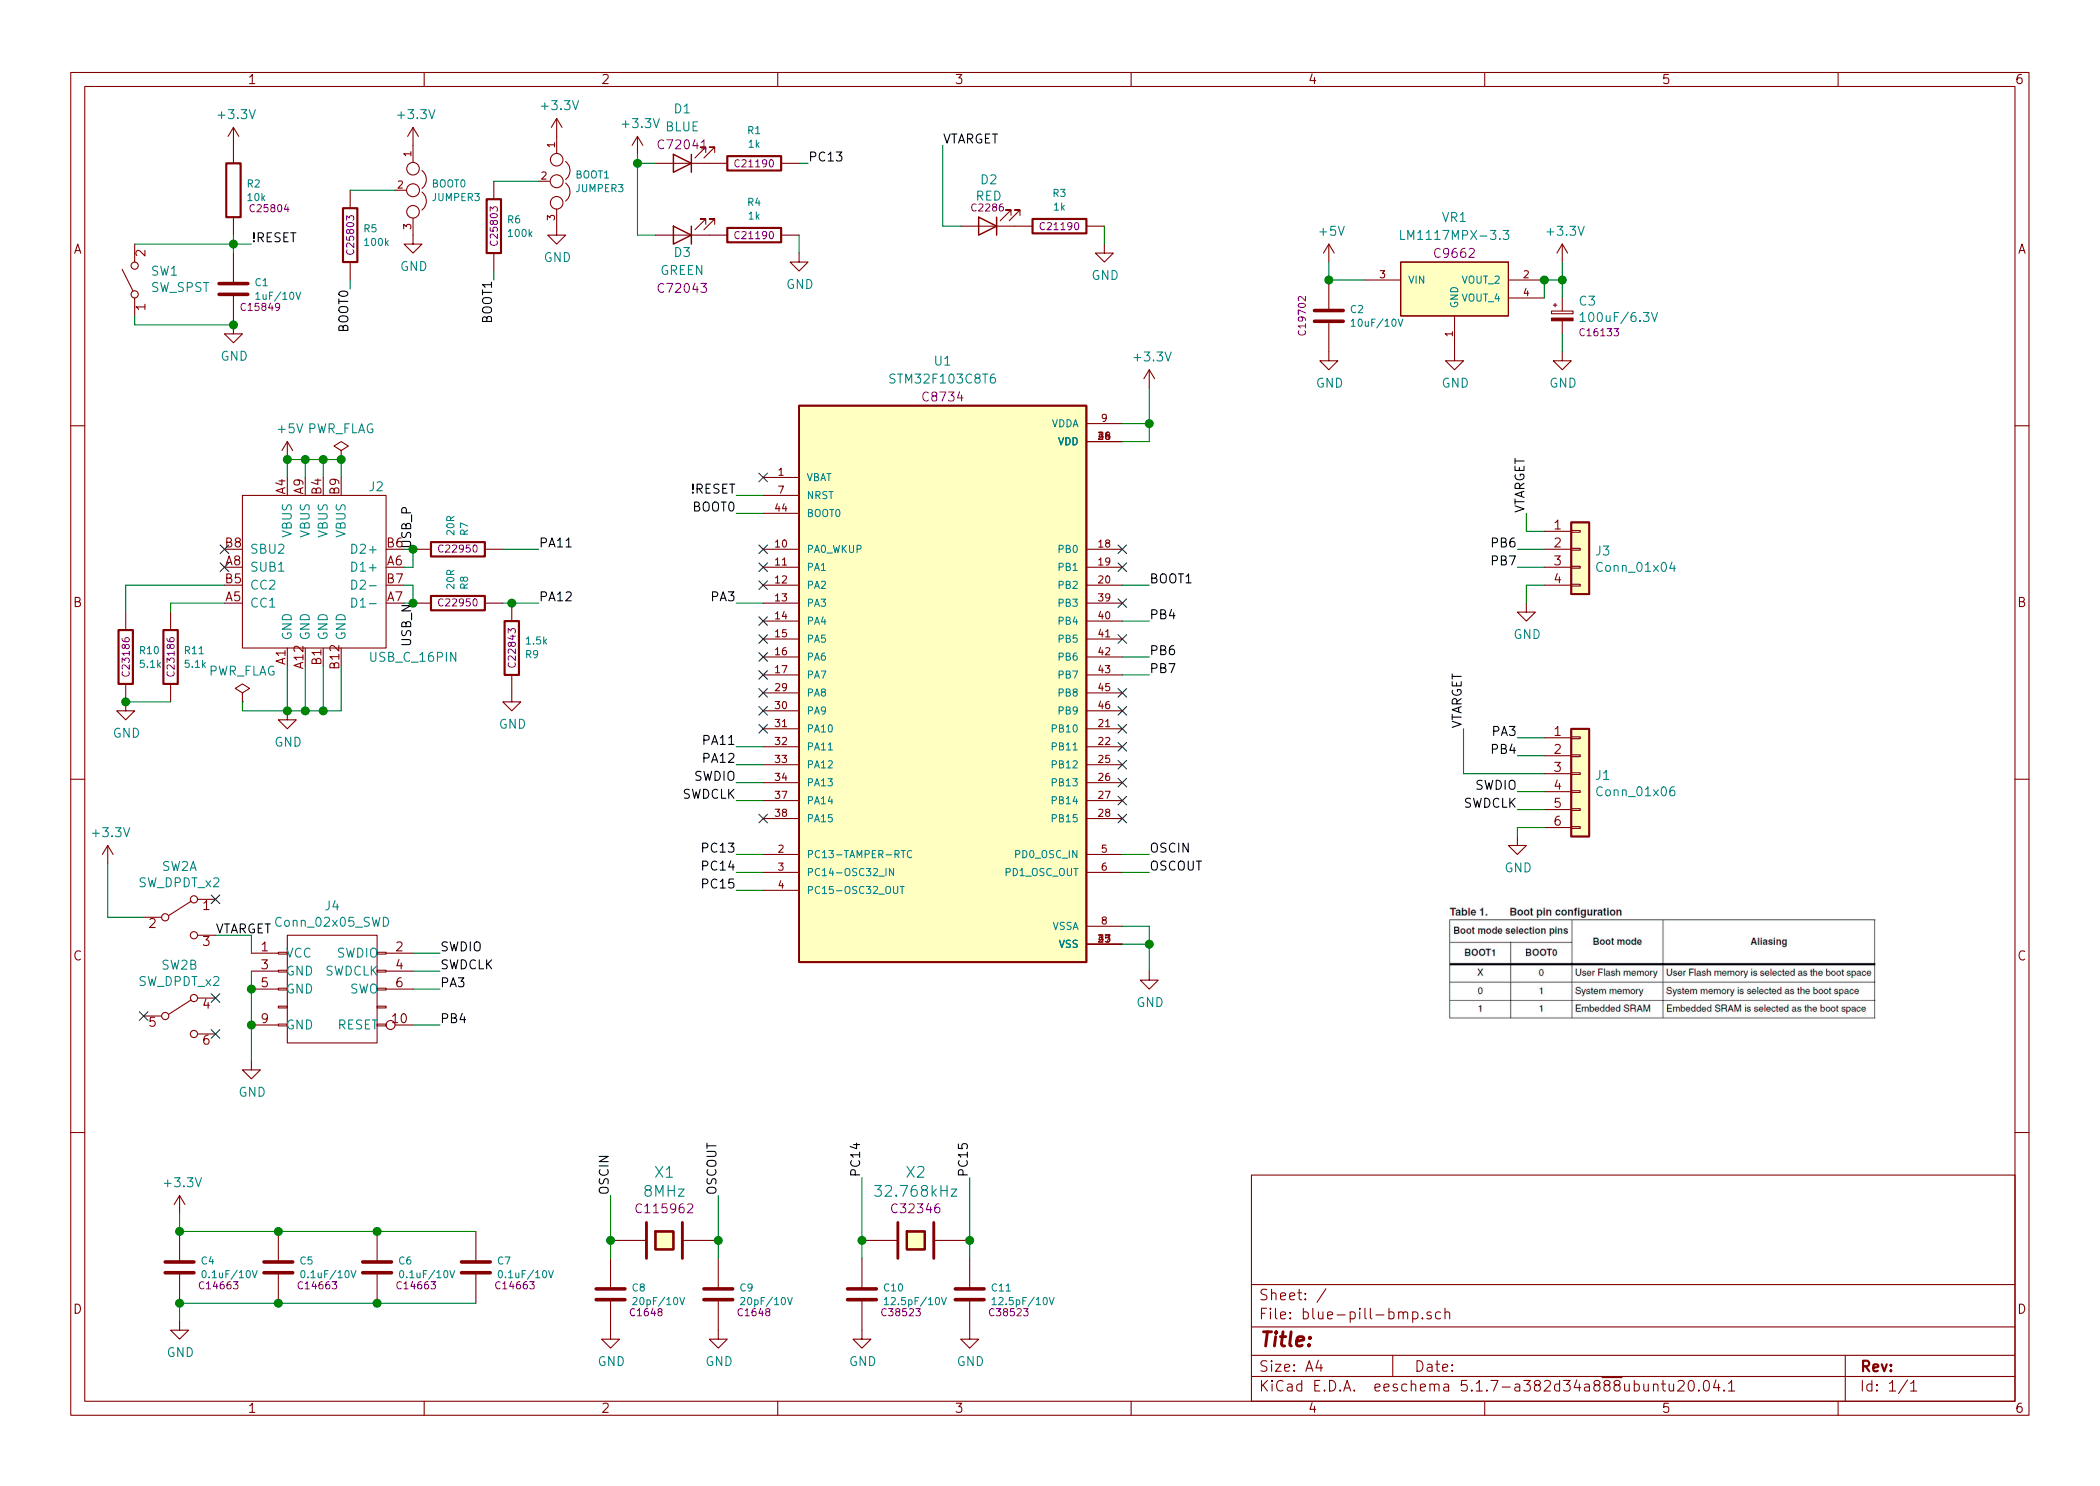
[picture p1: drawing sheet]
EESchema Schematic File Version 4
EELAYER 30 0
EELAYER END
$Descr A4 11693 8268
encoding utf-8
Sheet 1 1
Title ""
Date ""
Rev ""
Comp ""
Comment1 ""
Comment2 ""
Comment3 ""
Comment4 ""
$EndDescr
$Comp
L tom-passives:R R2
U 1 1
P 1300 1050
F 0 "R2" H 1371 1088 40  0000 L CNN
F 1 "10k" H 1371 1012 40  0000 L CNN
F 2 "tom-passives:R_0603_1608Metric" V 1230 1050 30  0001 C CNN
F 3 "" H 1300 1050 30  0001 C CNN
F 4 "C25804" H 1500 950 40  0000 C CNN "LCSC"
	1    1300 1050
	1    0    0    -1  
$EndComp
$Comp
L power:+3.3V #PWR0101
U 1 1
P 1300 800
F 0 "#PWR0101" H 1300 650 50  0001 C CNN
F 1 "+3.3V" H 1315 973 50  0000 C CNN
F 2 "" H 1300 800 50  0001 C CNN
F 3 "" H 1300 800 50  0001 C CNN
	1    1300 800 
	1    0    0    -1  
$EndComp
$Comp
L tom-passives:C C1
U 1 1
P 1300 1600
F 0 "C1" H 1415 1638 40  0000 L CNN
F 1 "1uF/10V" H 1415 1562 40  0000 L CNN
F 2 "tom-passives:C_0603_1608Metric" H 1415 1524 30  0001 L CNN
F 3 "" H 1300 1600 60  0001 C CNN
F 4 "C15849" H 1450 1500 40  0000 C CNN "LCSC"
	1    1300 1600
	1    0    0    -1  
$EndComp
$Comp
L power:GND #PWR0102
U 1 1
P 1300 1800
F 0 "#PWR0102" H 1300 1550 50  0001 C CNN
F 1 "GND" H 1305 1627 50  0000 C CNN
F 2 "" H 1300 1800 50  0001 C CNN
F 3 "" H 1300 1800 50  0001 C CNN
	1    1300 1800
	1    0    0    -1  
$EndComp
Wire Wire Line
	1300 1300 1300 1350
$Comp
L tom-mechanical:SW_SPST SW1
U 1 1
P 750 1550
F 0 "SW1" V 796 1462 50  0000 R CNN
F 1 "SW_SPST" V 705 1462 50  0000 R CNN
F 2 "tom-mechanical:SW_Push_1P1T_NO_CK_KMR2" H 750 1550 50  0001 C CNN
F 3 "~" H 750 1550 50  0001 C CNN
F 4 "DNP" H 750 1550 50  0001 C CNN "LCSC"
	1    750  1550
	0    -1   -1   0   
$EndComp
Wire Wire Line
	1300 1800 750  1800
Wire Wire Line
	750  1800 750  1750
Connection ~ 1300 1800
Wire Wire Line
	750  1350 1300 1350
Connection ~ 1300 1350
Wire Wire Line
	1300 1350 1300 1400
Wire Wire Line
	1300 1350 1400 1350
Text Label 1400 1350 0    50   ~ 0
!RESET
$Comp
L power:+3.3V #PWR0103
U 1 1
P 2300 800
F 0 "#PWR0103" H 2300 650 50  0001 C CNN
F 1 "+3.3V" H 2315 973 50  0000 C CNN
F 2 "" H 2300 800 50  0001 C CNN
F 3 "" H 2300 800 50  0001 C CNN
	1    2300 800 
	1    0    0    -1  
$EndComp
$Comp
L power:GND #PWR0104
U 1 1
P 2300 1300
F 0 "#PWR0104" H 2300 1050 50  0001 C CNN
F 1 "GND" H 2305 1127 50  0000 C CNN
F 2 "" H 2300 1300 50  0001 C CNN
F 3 "" H 2300 1300 50  0001 C CNN
	1    2300 1300
	1    0    0    -1  
$EndComp
$Comp
L tom-passives:R R5
U 1 1
P 1950 1300
F 0 "R5" H 2021 1338 40  0000 L CNN
F 1 "100k" H 2021 1262 40  0000 L CNN
F 2 "tom-passives:R_0603_1608Metric" V 1880 1300 30  0001 C CNN
F 3 "" H 1950 1300 30  0001 C CNN
F 4 "C25803" V 1950 1300 40  0000 C CNN "LCSC"
	1    1950 1300
	1    0    0    -1  
$EndComp
Wire Wire Line
	2200 1050 1950 1050
Wire Wire Line
	1950 1550 1950 1600
Text Label 1950 1600 3    50   ~ 0
BOOT0
Text Label 2750 1550 3    50   ~ 0
BOOT1
$Comp
L power:+3.3V #PWR0105
U 1 1
P 3550 850
F 0 "#PWR0105" H 3550 700 50  0001 C CNN
F 1 "+3.3V" H 3565 1023 50  0000 C CNN
F 2 "" H 3550 850 50  0001 C CNN
F 3 "" H 3550 850 50  0001 C CNN
	1    3550 850 
	1    0    0    -1  
$EndComp
$Comp
L tom-opto:LED D1
U 1 1
P 3800 900
F 0 "D1" H 3800 600 50  0000 C CNN
F 1 "BLUE" H 3800 700 50  0000 C CNN
F 2 "tom-opto:LED_0603_1608Metric" H 3800 900 50  0001 C CNN
F 3 "~" H 3800 900 50  0001 C CNN
F 4 "C72041" H 3800 800 50  0000 C CNN "LCSC"
	1    3800 900 
	-1   0    0    1   
$EndComp
$Comp
L tom-passives:R R1
U 1 1
P 4200 900
F 0 "R1" V 4015 900 40  0000 C CNN
F 1 "1k" V 4091 900 40  0000 C CNN
F 2 "tom-passives:R_0603_1608Metric" V 4130 900 30  0001 C CNN
F 3 "" H 4200 900 30  0001 C CNN
F 4 "C21190" V 4200 900 40  0000 C CNN "LCSC"
	1    4200 900 
	0    1    1    0   
$EndComp
Wire Wire Line
	3550 850  3550 900 
Wire Wire Line
	3550 900  3650 900 
$Comp
L tom-opto:LED D3
U 1 1
P 3800 1300
F 0 "D3" H 3800 1400 50  0000 C CNN
F 1 "GREEN" H 3800 1500 50  0000 C CNN
F 2 "tom-opto:LED_0603_1608Metric" H 3800 1300 50  0001 C CNN
F 3 "~" H 3800 1300 50  0001 C CNN
F 4 "C72043" H 3800 1600 50  0000 C CNN "LCSC"
	1    3800 1300
	-1   0    0    1   
$EndComp
$Comp
L tom-passives:R R4
U 1 1
P 4200 1300
F 0 "R4" V 4015 1300 40  0000 C CNN
F 1 "1k" V 4091 1300 40  0000 C CNN
F 2 "tom-passives:R_0603_1608Metric" V 4130 1300 30  0001 C CNN
F 3 "" H 4200 1300 30  0001 C CNN
F 4 "C21190" V 4200 1300 40  0000 C CNN "LCSC"
	1    4200 1300
	0    1    1    0   
$EndComp
Wire Wire Line
	3550 1300 3650 1300
Wire Wire Line
	3550 900  3550 1300
Connection ~ 3550 900 
$Comp
L power:GND #PWR0106
U 1 1
P 4450 1400
F 0 "#PWR0106" H 4450 1150 50  0001 C CNN
F 1 "GND" H 4455 1227 50  0000 C CNN
F 2 "" H 4450 1400 50  0001 C CNN
F 3 "" H 4450 1400 50  0001 C CNN
	1    4450 1400
	1    0    0    -1  
$EndComp
Wire Wire Line
	4450 1300 4450 1400
Wire Wire Line
	4450 900  4500 900 
Text Label 4500 900  0    50   ~ 0
PC13
$Comp
L tom-connectors:Conn_02x05_SWD J4
U 1 1
P 1850 5500
F 0 "J4" H 1850 5965 50  0000 C CNN
F 1 "Conn_02x05_SWD" H 1850 5874 50  0000 C CNN
F 2 "tom-connectors:PinHeader_2x05_P1.27mm_Vertical" H 1600 5500 50  0001 C CNN
F 3 "~" H 1600 5500 50  0001 C CNN
F 4 "DNP" H 1850 5500 50  0001 C CNN "LCSC"
	1    1850 5500
	1    0    0    -1  
$EndComp
Wire Wire Line
	2300 5700 2450 5700
$Comp
L power:GND #PWR0107
U 1 1
P 1400 5900
F 0 "#PWR0107" H 1400 5650 50  0001 C CNN
F 1 "GND" H 1405 5727 50  0000 C CNN
F 2 "" H 1400 5900 50  0001 C CNN
F 3 "" H 1400 5900 50  0001 C CNN
	1    1400 5900
	1    0    0    -1  
$EndComp
Wire Wire Line
	1400 5400 1400 5500
Connection ~ 1400 5500
Wire Wire Line
	1400 5500 1400 5700
Connection ~ 1400 5700
Wire Wire Line
	1400 5700 1400 5900
Wire Wire Line
	2300 5300 2450 5300
Wire Wire Line
	2300 5400 2450 5400
Text Label 2450 5300 0    50   ~ 0
SWDIO
Text Label 2450 5400 0    50   ~ 0
SWDCLK
$Comp
L tom-passives:C C4
U 1 1
P 1000 7050
F 0 "C4" H 1115 7088 40  0000 L CNN
F 1 "0.1uF/10V" H 1115 7012 40  0000 L CNN
F 2 "tom-passives:C_0603_1608Metric" H 1115 6974 30  0001 L CNN
F 3 "" H 1000 7050 60  0001 C CNN
F 4 "C14663" H 1100 6950 40  0000 L CNN "LCSC"
	1    1000 7050
	1    0    0    -1  
$EndComp
$Comp
L tom-passives:C C5
U 1 1
P 1550 7050
F 0 "C5" H 1665 7088 40  0000 L CNN
F 1 "0.1uF/10V" H 1665 7012 40  0000 L CNN
F 2 "tom-passives:C_0603_1608Metric" H 1665 6974 30  0001 L CNN
F 3 "" H 1550 7050 60  0001 C CNN
F 4 "C14663" H 1650 6950 40  0000 L CNN "LCSC"
	1    1550 7050
	1    0    0    -1  
$EndComp
$Comp
L tom-passives:C C6
U 1 1
P 2100 7050
F 0 "C6" H 2215 7088 40  0000 L CNN
F 1 "0.1uF/10V" H 2215 7012 40  0000 L CNN
F 2 "tom-passives:C_0603_1608Metric" H 2215 6974 30  0001 L CNN
F 3 "" H 2100 7050 60  0001 C CNN
F 4 "C14663" H 2200 6950 40  0000 L CNN "LCSC"
	1    2100 7050
	1    0    0    -1  
$EndComp
$Comp
L tom-passives:C C7
U 1 1
P 2650 7050
F 0 "C7" H 2765 7088 40  0000 L CNN
F 1 "0.1uF/10V" H 2765 7012 40  0000 L CNN
F 2 "tom-passives:C_0603_1608Metric" H 2765 6974 30  0001 L CNN
F 3 "" H 2650 7050 60  0001 C CNN
F 4 "C14663" H 2750 6950 40  0000 L CNN "LCSC"
	1    2650 7050
	1    0    0    -1  
$EndComp
$Comp
L power:+3.3V #PWR0108
U 1 1
P 600 4800
F 0 "#PWR0108" H 600 4650 50  0001 C CNN
F 1 "+3.3V" H 615 4973 50  0000 C CNN
F 2 "" H 600 4800 50  0001 C CNN
F 3 "" H 600 4800 50  0001 C CNN
	1    600  4800
	1    0    0    -1  
$EndComp
Wire Wire Line
	1400 5200 1400 5300
$Comp
L power:+3.3V #PWR0109
U 1 1
P 1000 6750
F 0 "#PWR0109" H 1000 6600 50  0001 C CNN
F 1 "+3.3V" H 1015 6923 50  0000 C CNN
F 2 "" H 1000 6750 50  0001 C CNN
F 3 "" H 1000 6750 50  0001 C CNN
	1    1000 6750
	1    0    0    -1  
$EndComp
$Comp
L power:GND #PWR0110
U 1 1
P 1000 7350
F 0 "#PWR0110" H 1000 7100 50  0001 C CNN
F 1 "GND" H 1005 7177 50  0000 C CNN
F 2 "" H 1000 7350 50  0001 C CNN
F 3 "" H 1000 7350 50  0001 C CNN
	1    1000 7350
	1    0    0    -1  
$EndComp
Wire Wire Line
	1000 6750 1000 6850
Wire Wire Line
	1000 7250 1000 7350
Wire Wire Line
	1000 6850 1550 6850
Connection ~ 1000 6850
Connection ~ 1550 6850
Wire Wire Line
	1550 6850 2100 6850
Connection ~ 2100 6850
Wire Wire Line
	2100 6850 2650 6850
Wire Wire Line
	2650 7250 2100 7250
Connection ~ 1000 7250
Connection ~ 1550 7250
Wire Wire Line
	1550 7250 1000 7250
Connection ~ 2100 7250
Wire Wire Line
	2100 7250 1550 7250
$Comp
L tom-passives:CRYSTAL X1
U 1 1
P 3700 6900
F 0 "X1" H 3700 7282 60  0000 C CNN
F 1 "8MHz" H 3700 7176 60  0000 C CNN
F 2 "tom-passives:Crystal_SMD_5032-2Pin_5.0x3.2mm" H 3700 7086 60  0001 C CNN
F 3 "" H 3700 6900 60  0001 C CNN
F 4 "C115962" H 3700 7078 50  0000 C CNN "LCSC"
	1    3700 6900
	1    0    0    -1  
$EndComp
$Comp
L tom-passives:C C8
U 1 1
P 3400 7200
F 0 "C8" H 3515 7238 40  0000 L CNN
F 1 "20pF/10V" H 3515 7162 40  0000 L CNN
F 2 "tom-passives:C_0603_1608Metric" H 3515 7124 30  0001 L CNN
F 3 "" H 3400 7200 60  0001 C CNN
F 4 "C1648" H 3500 7100 40  0000 L CNN "LCSC"
	1    3400 7200
	1    0    0    -1  
$EndComp
$Comp
L tom-passives:C C9
U 1 1
P 4000 7200
F 0 "C9" H 4115 7238 40  0000 L CNN
F 1 "20pF/10V" H 4115 7162 40  0000 L CNN
F 2 "tom-passives:C_0603_1608Metric" H 4115 7124 30  0001 L CNN
F 3 "" H 4000 7200 60  0001 C CNN
F 4 "C1648" H 4100 7100 40  0000 L CNN "LCSC"
	1    4000 7200
	1    0    0    -1  
$EndComp
$Comp
L power:GND #PWR0111
U 1 1
P 3400 7400
F 0 "#PWR0111" H 3400 7150 50  0001 C CNN
F 1 "GND" H 3405 7227 50  0000 C CNN
F 2 "" H 3400 7400 50  0001 C CNN
F 3 "" H 3400 7400 50  0001 C CNN
	1    3400 7400
	1    0    0    -1  
$EndComp
$Comp
L power:GND #PWR0112
U 1 1
P 4000 7400
F 0 "#PWR0112" H 4000 7150 50  0001 C CNN
F 1 "GND" H 4005 7227 50  0000 C CNN
F 2 "" H 4000 7400 50  0001 C CNN
F 3 "" H 4000 7400 50  0001 C CNN
	1    4000 7400
	1    0    0    -1  
$EndComp
Wire Wire Line
	3400 7000 3400 6900
Connection ~ 3400 6900
Wire Wire Line
	3400 6900 3400 6650
Wire Wire Line
	4000 7000 4000 6900
Connection ~ 4000 6900
Wire Wire Line
	4000 6900 4000 6650
Text Label 3400 6650 1    50   ~ 0
OSCIN
Text Label 4000 6650 1    50   ~ 0
OSCOUT
$Comp
L tom-passives:CRYSTAL X2
U 1 1
P 5100 6900
F 0 "X2" H 5100 7282 60  0000 C CNN
F 1 "32.768kHz" H 5100 7176 60  0000 C CNN
F 2 "tom-passives:Crystal_SMD_5032-2Pin_5.0x3.2mm" H 5100 7086 60  0001 C CNN
F 3 "" H 5100 6900 60  0001 C CNN
F 4 "C32346" H 5100 7078 50  0000 C CNN "LCSC"
	1    5100 6900
	1    0    0    -1  
$EndComp
$Comp
L tom-passives:C C10
U 1 1
P 4800 7200
F 0 "C10" H 4915 7238 40  0000 L CNN
F 1 "12.5pF/10V" H 4915 7162 40  0000 L CNN
F 2 "tom-passives:C_0603_1608Metric" H 4915 7124 30  0001 L CNN
F 3 "" H 4800 7200 60  0001 C CNN
F 4 "C38523" H 4900 7100 40  0000 L CNN "LCSC"
	1    4800 7200
	1    0    0    -1  
$EndComp
$Comp
L tom-passives:C C11
U 1 1
P 5400 7200
F 0 "C11" H 5515 7238 40  0000 L CNN
F 1 "12.5pF/10V" H 5515 7162 40  0000 L CNN
F 2 "tom-passives:C_0603_1608Metric" H 5515 7124 30  0001 L CNN
F 3 "" H 5400 7200 60  0001 C CNN
F 4 "C38523" H 5500 7100 40  0000 L CNN "LCSC"
	1    5400 7200
	1    0    0    -1  
$EndComp
$Comp
L power:GND #PWR0113
U 1 1
P 4800 7400
F 0 "#PWR0113" H 4800 7150 50  0001 C CNN
F 1 "GND" H 4805 7227 50  0000 C CNN
F 2 "" H 4800 7400 50  0001 C CNN
F 3 "" H 4800 7400 50  0001 C CNN
	1    4800 7400
	1    0    0    -1  
$EndComp
$Comp
L power:GND #PWR0114
U 1 1
P 5400 7400
F 0 "#PWR0114" H 5400 7150 50  0001 C CNN
F 1 "GND" H 5405 7227 50  0000 C CNN
F 2 "" H 5400 7400 50  0001 C CNN
F 3 "" H 5400 7400 50  0001 C CNN
	1    5400 7400
	1    0    0    -1  
$EndComp
Wire Wire Line
	4800 7000 4800 6900
Connection ~ 4800 6900
Wire Wire Line
	4800 6900 4800 6550
Wire Wire Line
	5400 7000 5400 6900
Connection ~ 5400 6900
Wire Wire Line
	5400 6900 5400 6550
Text Label 4800 6550 1    50   ~ 0
PC14
Text Label 5400 6550 1    50   ~ 0
PC15
$Comp
L tom-connectors:USB_C_16PIN J2
U 1 1
P 1750 3050
F 0 "J2" H 2050 3400 50  0000 L CNN
F 1 "USB_C_16PIN" H 2050 2450 50  0000 L CNN
F 2 "tom-connectors:USB_C_Receptacle_GT-USB-7010" H 1750 3050 50  0001 C CNN
F 3 "" H 1750 3050 50  0001 C CNN
F 4 "DNP" H 1750 3050 50  0001 C CNN "LCSC"
	1    1750 3050
	1    0    0    -1  
$EndComp
Wire Wire Line
	1600 2650 1600 2550
Wire Wire Line
	1600 2550 1700 2550
Wire Wire Line
	1900 2550 1900 2650
Wire Wire Line
	1800 2650 1800 2550
Connection ~ 1800 2550
Wire Wire Line
	1700 2650 1700 2550
Connection ~ 1700 2550
Wire Wire Line
	1700 2550 1800 2550
$Comp
L power:+5V #PWR0115
U 1 1
P 1600 2550
F 0 "#PWR0115" H 1600 2400 50  0001 C CNN
F 1 "+5V" H 1615 2723 50  0000 C CNN
F 2 "" H 1600 2550 50  0001 C CNN
F 3 "" H 1600 2550 50  0001 C CNN
	1    1600 2550
	1    0    0    -1  
$EndComp
Connection ~ 1600 2550
$Comp
L power:GND #PWR0116
U 1 1
P 1600 3950
F 0 "#PWR0116" H 1600 3700 50  0001 C CNN
F 1 "GND" H 1605 3777 50  0000 C CNN
F 2 "" H 1600 3950 50  0001 C CNN
F 3 "" H 1600 3950 50  0001 C CNN
	1    1600 3950
	1    0    0    -1  
$EndComp
Wire Wire Line
	1600 3700 1600 3950
Wire Wire Line
	1600 3950 1700 3950
Wire Wire Line
	1900 3950 1900 3700
Connection ~ 1600 3950
Wire Wire Line
	1800 3700 1800 3950
Connection ~ 1800 3950
Wire Wire Line
	1800 3950 1900 3950
Wire Wire Line
	1700 3700 1700 3950
Connection ~ 1700 3950
Wire Wire Line
	1700 3950 1800 3950
NoConn ~ 1250 3050
NoConn ~ 1250 3150
$Comp
L tom-passives:R R11
U 1 1
P 950 3650
F 0 "R11" H 1021 3688 40  0000 L CNN
F 1 "5.1k" H 1021 3612 40  0000 L CNN
F 2 "tom-passives:R_0603_1608Metric" V 880 3650 30  0001 C CNN
F 3 "" H 950 3650 30  0001 C CNN
F 4 "C23186" V 950 3650 40  0000 C CNN "LCSC"
	1    950  3650
	1    0    0    -1  
$EndComp
$Comp
L tom-passives:R R10
U 1 1
P 700 3650
F 0 "R10" H 771 3688 40  0000 L CNN
F 1 "5.1k" H 771 3612 40  0000 L CNN
F 2 "tom-passives:R_0603_1608Metric" V 630 3650 30  0001 C CNN
F 3 "" H 700 3650 30  0001 C CNN
F 4 "C23186" V 700 3650 40  0000 C CNN "LCSC"
	1    700  3650
	1    0    0    -1  
$EndComp
Wire Wire Line
	1250 3250 700  3250
Wire Wire Line
	700  3250 700  3400
Wire Wire Line
	1250 3350 950  3350
Wire Wire Line
	950  3350 950  3400
$Comp
L power:GND #PWR0117
U 1 1
P 700 3900
F 0 "#PWR0117" H 700 3650 50  0001 C CNN
F 1 "GND" H 705 3727 50  0000 C CNN
F 2 "" H 700 3900 50  0001 C CNN
F 3 "" H 700 3900 50  0001 C CNN
	1    700  3900
	1    0    0    -1  
$EndComp
Wire Wire Line
	950  3900 700  3900
Connection ~ 700  3900
Wire Wire Line
	2250 3150 2300 3150
Wire Wire Line
	2300 3150 2300 3050
Wire Wire Line
	2300 3050 2250 3050
Wire Wire Line
	2250 3350 2300 3350
Wire Wire Line
	2300 3350 2300 3250
Wire Wire Line
	2300 3250 2250 3250
$Comp
L tom-passives:R R7
U 1 1
P 2550 3050
F 0 "R7" H 2621 3088 40  0000 L CNN
F 1 "20R" H 2621 3012 40  0000 L CNN
F 2 "tom-passives:R_0603_1608Metric" V 2480 3050 30  0001 C CNN
F 3 "" H 2550 3050 30  0001 C CNN
F 4 "C22950" V 2550 3050 40  0000 C CNN "LCSC"
	1    2550 3050
	0    1    -1   0   
$EndComp
Connection ~ 2300 3050
$Comp
L tom-passives:R R8
U 1 1
P 2550 3350
F 0 "R8" H 2621 3388 40  0000 L CNN
F 1 "20R" H 2621 3312 40  0000 L CNN
F 2 "tom-passives:R_0603_1608Metric" V 2480 3350 30  0001 C CNN
F 3 "" H 2550 3350 30  0001 C CNN
F 4 "C22950" V 2550 3350 40  0000 C CNN "LCSC"
	1    2550 3350
	0    1    -1   0   
$EndComp
Connection ~ 2300 3350
$Comp
L tom-passives:R R9
U 1 1
P 2850 3600
F 0 "R9" H 2921 3638 40  0000 L CNN
F 1 "1.5k" H 2921 3562 40  0000 L CNN
F 2 "tom-passives:R_0603_1608Metric" V 2780 3600 30  0001 C CNN
F 3 "" H 2850 3600 30  0001 C CNN
F 4 "C22843" V 2850 3600 40  0000 C CNN "LCSC"
	1    2850 3600
	1    0    0    1   
$EndComp
Wire Wire Line
	2800 3350 2850 3350
Connection ~ 2850 3350
Wire Wire Line
	2850 3350 3000 3350
Wire Wire Line
	2800 3050 3000 3050
Text Label 3000 3050 0    50   ~ 0
PA11
Text Label 3000 3350 0    50   ~ 0
PA12
Text Label 2300 3050 1    50   ~ 0
USB_P
Text Label 2300 3350 3    50   ~ 0
USB_N
$Comp
L power:GND #PWR0118
U 1 1
P 2850 3850
F 0 "#PWR0118" H 2850 3600 50  0001 C CNN
F 1 "GND" H 2855 3677 50  0000 C CNN
F 2 "" H 2850 3850 50  0001 C CNN
F 3 "" H 2850 3850 50  0001 C CNN
	1    2850 3850
	1    0    0    -1  
$EndComp
Wire Wire Line
	4250 4150 4100 4150
Text Label 4100 4150 2    50   ~ 0
PA11
Wire Wire Line
	4250 4250 4100 4250
Wire Wire Line
	4250 4750 4100 4750
Text Label 4100 4250 2    50   ~ 0
PA12
Text Label 4100 4750 2    50   ~ 0
PC13
NoConn ~ 4250 2650
Wire Wire Line
	4250 2850 4100 2850
Text Label 4100 2750 2    50   ~ 0
!RESET
Wire Wire Line
	4250 2750 4100 2750
Text Label 4100 2850 2    50   ~ 0
BOOT0
Wire Wire Line
	6250 3250 6400 3250
Text Label 6400 3250 0    50   ~ 0
BOOT1
Wire Wire Line
	4250 4850 4100 4850
Wire Wire Line
	4250 4950 4100 4950
Text Label 4100 4850 2    50   ~ 0
PC14
Text Label 4100 4950 2    50   ~ 0
PC15
Wire Wire Line
	6250 4750 6400 4750
Wire Wire Line
	6400 4850 6250 4850
Text Label 6400 4750 0    50   ~ 0
OSCIN
Text Label 6400 4850 0    50   ~ 0
OSCOUT
Text Label 4100 4450 2    50   ~ 0
SWDCLK
Text Label 4100 4350 2    50   ~ 0
SWDIO
Wire Wire Line
	4100 4350 4250 4350
Wire Wire Line
	4250 4450 4100 4450
Wire Wire Line
	6250 5150 6400 5150
Wire Wire Line
	6400 5150 6400 5250
Wire Wire Line
	6250 5250 6400 5250
Connection ~ 6400 5250
Wire Wire Line
	6400 5250 6400 5400
$Comp
L power:GND #PWR0119
U 1 1
P 8500 3350
F 0 "#PWR0119" H 8500 3100 50  0001 C CNN
F 1 "GND" H 8505 3177 50  0000 C CNN
F 2 "" H 8500 3350 50  0001 C CNN
F 3 "" H 8500 3350 50  0001 C CNN
	1    8500 3350
	1    0    0    -1  
$EndComp
Wire Wire Line
	6250 2450 6400 2450
Wire Wire Line
	6400 2450 6400 2350
Wire Wire Line
	6250 2350 6400 2350
Connection ~ 6400 2350
Wire Wire Line
	6400 2350 6400 2150
NoConn ~ 4250 3050
NoConn ~ 4250 3150
NoConn ~ 4250 3250
NoConn ~ 4250 3450
NoConn ~ 4250 3550
NoConn ~ 4250 3650
NoConn ~ 4250 3750
NoConn ~ 4250 3850
NoConn ~ 4250 3950
NoConn ~ 4250 4050
NoConn ~ 4250 4550
NoConn ~ 6250 4550
NoConn ~ 6250 4450
NoConn ~ 6250 4350
NoConn ~ 6250 4250
NoConn ~ 6250 4150
NoConn ~ 6250 4050
NoConn ~ 6250 3950
NoConn ~ 6250 3850
NoConn ~ 6250 3550
NoConn ~ 6250 3350
NoConn ~ 6250 3150
NoConn ~ 6250 3050
$Comp
L tom-semiconductors:STM32F103C8T6 U1
U 1 1
P 5250 3850
F 0 "U1" H 5250 5700 50  0000 C CNN
F 1 "STM32F103C8T6" H 5250 5600 50  0000 C CNN
F 2 "tom-semiconductors:QFP50P900X900X160-48N" H 5250 3850 50  0001 L BNN
F 3 "" H 5250 3850 50  0001 L BNN
F 4 "ST Microelectronics" H 5250 3850 50  0001 L BNN "MANUFACTURER"
F 5 "10" H 5250 3850 50  0001 L BNN "PARTREV"
F 6 "IPC7351B" H 5250 3850 50  0001 L BNN "STANDARD"
F 7 "C8734" H 5250 5500 50  0000 C CNN "LCSC"
	1    5250 3850
	1    0    0    -1  
$EndComp
$Comp
L tom-connectors:Conn_01x04 J3
U 1 1
P 8800 3050
F 0 "J3" H 8880 3042 50  0000 L CNN
F 1 "Conn_01x04" H 8880 2951 50  0000 L CNN
F 2 "tom-connectors:PinHeader_1x04_P2.54mm_Vertical" H 8800 3050 50  0001 C CNN
F 3 "~" H 8800 3050 50  0001 C CNN
F 4 "DNP" H 8800 3050 50  0001 C CNN "LCSC"
	1    8800 3050
	1    0    0    -1  
$EndComp
Wire Wire Line
	8600 2950 8500 2950
Wire Wire Line
	8500 2950 8500 2850
Wire Wire Line
	8600 3250 8500 3250
Wire Wire Line
	8500 3250 8500 3350
Wire Wire Line
	8600 3050 8450 3050
Wire Wire Line
	8600 3150 8450 3150
Text Label 8450 3050 2    50   ~ 0
PB6
Text Label 8450 3150 2    50   ~ 0
PB7
Text Label 6400 3650 0    50   ~ 0
PB6
Text Label 6400 3750 0    50   ~ 0
PB7
Wire Wire Line
	6400 3650 6250 3650
Wire Wire Line
	6250 3750 6400 3750
Wire Wire Line
	2300 5500 2450 5500
Text Label 2450 5500 0    50   ~ 0
PA3
Text Label 4100 3350 2    50   ~ 0
PA3
Wire Wire Line
	4250 3350 4100 3350
Text Label 6400 3450 0    50   ~ 0
PB4
Wire Wire Line
	6250 3450 6400 3450
Text Label 2450 5700 0    50   ~ 0
PB4
$Comp
L tom-mechanical:SW_DPDT_x2 SW2
U 1 1
P 1000 5100
F 0 "SW2" H 1000 5385 50  0000 C CNN
F 1 "SW_DPDT_x2" H 1000 5294 50  0000 C CNN
F 2 "tom-mechanical:SW_DPDT_SMD" H 1000 5100 50  0001 C CNN
F 3 "~" H 1000 5100 50  0001 C CNN
F 4 "DNP" H 1000 5100 50  0001 C CNN "LCSC"
	1    1000 5100
	1    0    0    -1  
$EndComp
Wire Wire Line
	600  4800 600  5100
Wire Wire Line
	600  5100 800  5100
Wire Wire Line
	1200 5200 1400 5200
Text Label 1200 5200 0    50   ~ 0
VTARGET
$Comp
L tom-mechanical:SW_DPDT_x2 SW2
U 2 1
P 1000 5650
F 0 "SW2" H 1000 5935 50  0000 C CNN
F 1 "SW_DPDT_x2" H 1000 5844 50  0000 C CNN
F 2 "tom-mechanical:SW_DPDT_SMD" H 1000 5650 50  0001 C CNN
F 3 "~" H 1000 5650 50  0001 C CNN
F 4 "DNP" H 1000 5650 50  0001 C CNN "LCSC"
	2    1000 5650
	1    0    0    -1  
$EndComp
NoConn ~ 1200 5550
NoConn ~ 1200 5750
NoConn ~ 800  5650
NoConn ~ 1200 5000
$Comp
L tom-opto:LED D2
U 1 1
P 5500 1250
F 0 "D2" H 5493 995 50  0000 C CNN
F 1 "RED" H 5493 1086 50  0000 C CNN
F 2 "tom-opto:LED_0603_1608Metric" H 5500 1250 50  0001 C CNN
F 3 "~" H 5500 1250 50  0001 C CNN
F 4 "C2286" H 5500 1150 40  0000 C CNN "LCSC"
	1    5500 1250
	-1   0    0    1   
$EndComp
$Comp
L tom-passives:R R3
U 1 1
P 5900 1250
F 0 "R3" V 5715 1250 40  0000 C CNN
F 1 "1k" V 5791 1250 40  0000 C CNN
F 2 "tom-passives:R_0603_1608Metric" V 5830 1250 30  0001 C CNN
F 3 "" H 5900 1250 30  0001 C CNN
F 4 "C21190" V 5900 1250 40  0000 C CNN "LCSC"
	1    5900 1250
	0    1    1    0   
$EndComp
Wire Wire Line
	5250 1250 5350 1250
$Comp
L power:GND #PWR0121
U 1 1
P 6150 1350
F 0 "#PWR0121" H 6150 1100 50  0001 C CNN
F 1 "GND" H 6155 1177 50  0000 C CNN
F 2 "" H 6150 1350 50  0001 C CNN
F 3 "" H 6150 1350 50  0001 C CNN
	1    6150 1350
	1    0    0    -1  
$EndComp
Wire Wire Line
	6150 1250 6150 1350
Wire Wire Line
	5250 1250 5250 800 
Text Label 5250 800  0    50   ~ 0
VTARGET
$Comp
L power:GND #PWR07
U 1 1
P 6400 5400
F 0 "#PWR07" H 6400 5150 50  0001 C CNN
F 1 "GND" H 6405 5227 50  0000 C CNN
F 2 "" H 6400 5400 50  0001 C CNN
F 3 "" H 6400 5400 50  0001 C CNN
	1    6400 5400
	1    0    0    -1  
$EndComp
$Comp
L power:+3.3V #PWR06
U 1 1
P 6400 2150
F 0 "#PWR06" H 6400 2000 50  0001 C CNN
F 1 "+3.3V" H 6415 2323 50  0000 C CNN
F 2 "" H 6400 2150 50  0001 C CNN
F 3 "" H 6400 2150 50  0001 C CNN
	1    6400 2150
	1    0    0    -1  
$EndComp
$Comp
L tom-passives:C C2
U 1 1
P 7400 1750
F 0 "C2" H 7515 1788 40  0000 L CNN
F 1 "10uF/10V" H 7515 1712 40  0000 L CNN
F 2 "tom-passives:C_0603_1608Metric" H 7515 1674 30  0001 L CNN
F 3 "" H 7400 1750 60  0001 C CNN
F 4 "C19702" V 7250 1750 40  0000 C CNN "LCSC"
	1    7400 1750
	1    0    0    -1  
$EndComp
Wire Wire Line
	7400 1550 7400 1450
Connection ~ 7400 1550
Wire Wire Line
	8600 1650 8600 1550
$Comp
L power:GND #PWR03
U 1 1
P 7400 1950
F 0 "#PWR03" H 7400 1700 50  0001 C CNN
F 1 "GND" H 7405 1777 50  0000 C CNN
F 2 "" H 7400 1950 50  0001 C CNN
F 3 "" H 7400 1950 50  0001 C CNN
	1    7400 1950
	1    0    0    -1  
$EndComp
Wire Wire Line
	8600 1550 8700 1550
Wire Wire Line
	8700 1550 8700 1450
$Comp
L power:+3.3V #PWR02
U 1 1
P 8700 1450
F 0 "#PWR02" H 8700 1300 50  0001 C CNN
F 1 "+3.3V" H 8715 1623 50  0000 C CNN
F 2 "" H 8700 1450 50  0001 C CNN
F 3 "" H 8700 1450 50  0001 C CNN
	1    8700 1450
	1    0    0    -1  
$EndComp
$Comp
L power:GND #PWR04
U 1 1
P 8700 1950
F 0 "#PWR04" H 8700 1700 50  0001 C CNN
F 1 "GND" H 8705 1777 50  0000 C CNN
F 2 "" H 8700 1950 50  0001 C CNN
F 3 "" H 8700 1950 50  0001 C CNN
	1    8700 1950
	1    0    0    -1  
$EndComp
$Comp
L tom-passives:CP_Small C3
U 1 1
P 8700 1750
F 0 "C3" H 8788 1834 50  0000 L CNN
F 1 "100uF/6.3V" H 8788 1743 50  0000 L CNN
F 2 "tom-passives:CP_EIA-3528-15_AVX-H" H 8700 1750 50  0001 C CNN
F 3 "~" H 8700 1750 50  0001 C CNN
F 4 "C16133" H 8788 1659 40  0000 L CNN "LCSC"
	1    8700 1750
	1    0    0    -1  
$EndComp
Wire Wire Line
	8700 1550 8700 1650
Connection ~ 8700 1550
Wire Wire Line
	8700 1850 8700 1950
$Comp
L power:+5V #PWR01
U 1 1
P 7400 1450
F 0 "#PWR01" H 7400 1300 50  0001 C CNN
F 1 "+5V" H 7415 1623 50  0000 C CNN
F 2 "" H 7400 1450 50  0001 C CNN
F 3 "" H 7400 1450 50  0001 C CNN
	1    7400 1450
	1    0    0    -1  
$EndComp
Wire Wire Line
	1800 2550 1900 2550
$Comp
L power:PWR_FLAG #FLG0101
U 1 1
P 1900 2550
F 0 "#FLG0101" H 1900 2625 50  0001 C CNN
F 1 "PWR_FLAG" H 1900 2723 50  0000 C CNN
F 2 "" H 1900 2550 50  0001 C CNN
F 3 "~" H 1900 2550 50  0001 C CNN
	1    1900 2550
	1    0    0    -1  
$EndComp
Connection ~ 1900 2550
$Comp
L power:PWR_FLAG #FLG0102
U 1 1
P 1350 3900
F 0 "#FLG0102" H 1350 3975 50  0001 C CNN
F 1 "PWR_FLAG" H 1350 4073 50  0000 C CNN
F 2 "" H 1350 3900 50  0001 C CNN
F 3 "~" H 1350 3900 50  0001 C CNN
	1    1350 3900
	1    0    0    -1  
$EndComp
Wire Wire Line
	1350 3900 1350 3950
Wire Wire Line
	1350 3950 1600 3950
$Comp
L tom-mechanical:JUMPER3 BOOT0
U 1 1
P 2300 1050
F 0 "BOOT0" V 2262 1152 40  0000 L CNN
F 1 "JUMPER3" V 2338 1152 40  0000 L CNN
F 2 "tom-mechanical:SolderJumper-3_P2.0mm_Open_TrianglePad1.0x1.5mm" H 2300 1050 60  0001 C CNN
F 3 "" H 2300 1050 60  0001 C CNN
F 4 "DNP" H 2300 1050 50  0001 C CNN "LCSC"
	1    2300 1050
	0    1    1    0   
$EndComp
$Comp
L power:+3.3V #PWR0122
U 1 1
P 3100 750
F 0 "#PWR0122" H 3100 600 50  0001 C CNN
F 1 "+3.3V" H 3115 923 50  0000 C CNN
F 2 "" H 3100 750 50  0001 C CNN
F 3 "" H 3100 750 50  0001 C CNN
	1    3100 750 
	1    0    0    -1  
$EndComp
$Comp
L power:GND #PWR0123
U 1 1
P 3100 1250
F 0 "#PWR0123" H 3100 1000 50  0001 C CNN
F 1 "GND" H 3105 1077 50  0000 C CNN
F 2 "" H 3100 1250 50  0001 C CNN
F 3 "" H 3100 1250 50  0001 C CNN
	1    3100 1250
	1    0    0    -1  
$EndComp
$Comp
L tom-passives:R R6
U 1 1
P 2750 1250
F 0 "R6" H 2821 1288 40  0000 L CNN
F 1 "100k" H 2821 1212 40  0000 L CNN
F 2 "tom-passives:R_0603_1608Metric" V 2680 1250 30  0001 C CNN
F 3 "" H 2750 1250 30  0001 C CNN
F 4 "C25803" V 2750 1250 40  0000 C CNN "LCSC"
	1    2750 1250
	1    0    0    -1  
$EndComp
Wire Wire Line
	3000 1000 2750 1000
Wire Wire Line
	2750 1500 2750 1550
$Comp
L tom-mechanical:JUMPER3 BOOT1
U 1 1
P 3100 1000
F 0 "BOOT1" V 3062 1102 40  0000 L CNN
F 1 "JUMPER3" V 3138 1102 40  0000 L CNN
F 2 "tom-mechanical:SolderJumper-3_P2.0mm_Open_TrianglePad1.0x1.5mm" H 3100 1000 60  0001 C CNN
F 3 "" H 3100 1000 60  0001 C CNN
F 4 "DNP" H 3100 1000 50  0001 C CNN "LCSC"
	1    3100 1000
	0    1    1    0   
$EndComp
Text Label 8500 2850 1    50   ~ 0
VTARGET
$Comp
L power:GND #PWR05
U 1 1
P 8100 1950
F 0 "#PWR05" H 8100 1700 50  0001 C CNN
F 1 "GND" H 8105 1777 50  0000 C CNN
F 2 "" H 8100 1950 50  0001 C CNN
F 3 "" H 8100 1950 50  0001 C CNN
	1    8100 1950
	1    0    0    -1  
$EndComp
Connection ~ 8600 1550
$Comp
L tom-semiconductors:LM1117MPX-3.3 VR1
U 1 1
P 8100 1650
F 0 "VR1" H 8100 2100 50  0000 C CNN
F 1 "LM1117MPX-3.3" H 8100 2000 50  0000 C CNN
F 2 "tom-semiconductors:VREG_LM1117MPX-3.3" H 8100 1650 50  0001 L BNN
F 3 "" H 8100 1650 50  0001 L BNN
F 4 "1.80 mm" H 8100 1650 50  0001 L BNN "MAXIMUM_PACKAGE_HEIGHT"
F 5 "IPC-7351B" H 8100 1650 50  0001 L BNN "STANDARD"
F 6 "O" H 8100 1650 50  0001 L BNN "PARTREV"
F 7 "Texas Instruments" H 8100 1650 50  0001 L BNN "MANUFACTURER"
F 8 "C9662" H 8100 1900 50  0000 C CNN "LCSC"
	1    8100 1650
	1    0    0    -1  
$EndComp
Wire Wire Line
	7400 1550 7600 1550
$Comp
L tom-connectors:Conn_01x06 J1
U 1 1
P 8800 4300
F 0 "J1" H 8880 4292 50  0000 L CNN
F 1 "Conn_01x06" H 8880 4201 50  0000 L CNN
F 2 "tom-connectors:PinHeader_1x06_P2.54mm_Vertical" H 8800 4300 50  0001 C CNN
F 3 "~" H 8800 4300 50  0001 C CNN
	1    8800 4300
	1    0    0    -1  
$EndComp
Wire Wire Line
	8600 4100 8450 4100
Text Label 8450 4100 2    50   ~ 0
PA3
Wire Wire Line
	8600 4200 8450 4200
Wire Wire Line
	8600 4300 8150 4300
Wire Wire Line
	8150 4300 8150 4050
Text Label 8150 4050 1    50   ~ 0
VTARGET
$Comp
L power:GND #PWR08
U 1 1
P 8450 4650
F 0 "#PWR08" H 8450 4400 50  0001 C CNN
F 1 "GND" H 8455 4477 50  0000 C CNN
F 2 "" H 8450 4650 50  0001 C CNN
F 3 "" H 8450 4650 50  0001 C CNN
	1    8450 4650
	1    0    0    -1  
$EndComp
Wire Wire Line
	8600 4600 8450 4600
Wire Wire Line
	8450 4600 8450 4650
Wire Wire Line
	8600 4500 8450 4500
Wire Wire Line
	8450 4400 8600 4400
Text Label 8450 4400 2    50   ~ 0
SWDIO
Text Label 8450 4200 2    50   ~ 0
PB4
Text Label 8450 4500 2    50   ~ 0
SWDCLK
$EndSCHEMATC
